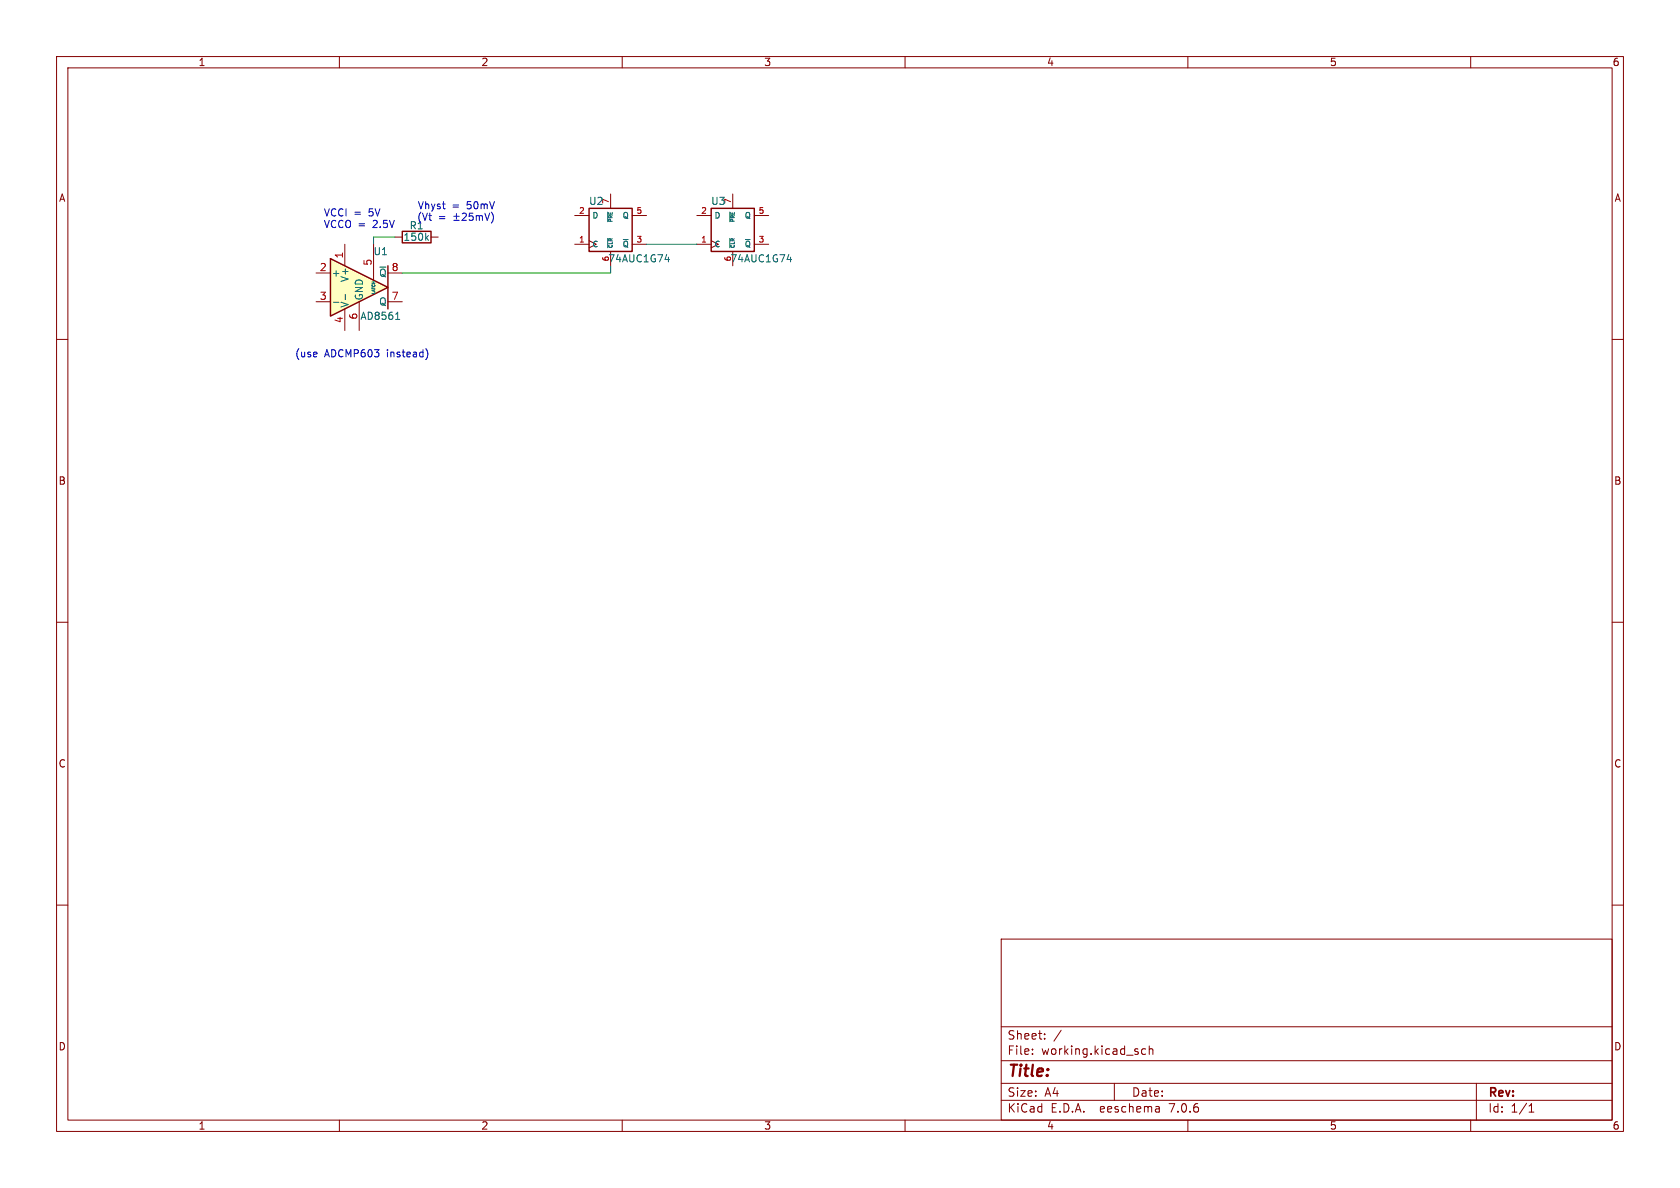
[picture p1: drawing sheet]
<svg xmlns="http://www.w3.org/2000/svg" width="297mm" height="210mm" viewBox="0 0 297 210" stroke-linecap="round" stroke-linejoin="round" font-family="sans-serif">
<g fill="none" stroke="#840000" stroke-width=".18">
<path d="M10 10h277v190h-277zM12 12h273v186h-273zM60 10v2M110 10v2M160 10v2M210 10v2M260 10v2M101.6 38.1h2.5M107.9 34.3v2.5M111.8 38.1h2.5M123.2 38.1h2.5M129.5 34.3v2.5"/>
<path d="M133.3 38.1h2.6M10 60h2M69.8 41.9h1.3M76.2 41.9h1.3M101.6 43.2h2.5M104.1 42.5l1.3 .7-1.3 .6M107.9 44.5v2.5M111.8 43.2h2.5M123.2 43.2h2.5M125.7 42.5l1.3 .7-1.3 .6M129.5 44.5v2.5M133.3 43.2h2.6"/>
<path d="M285 60h2M10 110h2M285 110h2M10 160h2M285 160h2M177 166h108v32h-108zM60 198v2M110 198v2M160 198v2M177 194.5h108M177 191.5h108M177 187.5h108"/>
<path d="M177 181.5h108M182.5 186.3v.1M182.5 185.5v.1M184.7 183.6v.1M184.7 182.8v.1M187.6 182.1l-1.3 2M197 191.5v3M202.5 185.5l-.4-.1-.3 .3v.4l.2 .2h.5M203.2 185.5l.2-.1 .3 .1 .1 .9M203.2 184.9v1.5M204.9 195.7l.1 .9M205 196.5l-.2 .1"/>
<path d="M205 196h-.2M210 198v2M260 198v2M261 191.5v6.5M270.3 196.6h.9M270.3 195.5l.4-.4v1.5"/>
</g>
<path d="M104.1 36.8h7.7v7.7h-7.7zM125.7 36.8h7.6v7.7h-7.6zM71.1 40.9h5.1v2h-5.1z" fill="none" stroke="#840000" stroke-width=".25"/>
<path d="M107.4 37.5v1.7M129 37.5v1.7M75.4 42l.3 .5M75.7 41.6l-.4 .5M107.4 42.1v1.7M110.2 42.3h.9M117.6 45.9h.8M118.2 45.5v.8M129 42.1v1.7M131.8 42.3h.8M139.2 45.9h.7M139.8 45.5v.8" fill="none" stroke="#006464" stroke-width=".18"/>
<path d="M58.4 45.7l10.2 5.1-10.2 5.1z" fill="#ffffc2"/>
<path d="M58.4 45.7l10.2 5.1-10.2 5.1zM68.6 47v7.6" fill="none" stroke="#840000" stroke-width=".25"/>
<path d="M55.9 48.3h2.5M55.9 53.3h2.5M61 43.2v3.8M61 54.6v3.8M63.5 53.3v5.1M66 43.2v6.3M68.6 48.3h2.5M68.6 53.3h2.5" fill="none" stroke="#840000" stroke-width=".18"/>
<path d="M58.9 53.4h1M61.1 52v1M69.9 56.5h.8M70.2 55.4l.1-.2v1.3" fill="none" stroke="#006464" stroke-width=".18"/>
<path d="M80.2 38.2h1M80.2 39h1M80.7 37.7v1M81.7 37.8l.5-.1 .2 .3-.7 1h.7M83 37.7l-.1 .6 .2-.1h.4l.2 .5-.3 .3-.5-.2M84.2 38.2l.4-.1 .1 .2M84.2 38.1v.9M84.7 38.3l.2-.2 .3 .1 .1 .8M84.7 38.3v.7M85.7 37.7l.4 1.3 .5-1.3M86.9 37.6a1.47 1.47 0 0 1 0 1.8M75.3 61.6a1.46 1.46 0 0 1 0 2" fill="none" stroke="#0000c2" stroke-width=".18"/>
<path d="M69.8 41.9h-3.8v1.3M107.9 47v1.3h-36.8M114.3 43.2h8.9" fill="none" stroke="#009600" stroke-width=".18"/>
<text font-size="2.8" fill="#840000" x="178" y="190.9">Title:</text>
<g font-size="2.1" fill="#840000">
<text x="178" y="184">Sheet:</text>
<text x="178" y="186.7">File:</text>
<text x="184.1" y="186.7">working.kicad_sch</text>
<text x="178" y="196.9">KiCad</text>
<text x="178" y="194.1">Size:</text>
<text x="184.7" y="194.1">A4</text>
<text x="185.7" y="196.9">E.D.A.</text>
<text x="194.6" y="196.9">eeschema</text>
<text x="200" y="194.1">Date:</text>
<text x="207" y="196.9">7.0.6</text>
<text x="263" y="194.3">Rev:</text>
<text x="263" y="196.9">Id:</text>
<text x="267.1" y="196.9">1/1</text>
</g>
<g font-size="1.8" fill="#840000">
<text x="35" y="11.9">1</text>
<text x="85" y="11.9">2</text>
<text x="135" y="11.9">3</text>
<text x="185" y="11.9">4</text>
<text x="235" y="11.9">5</text>
<text x="285" y="11.9">6</text>
<text x="10.3" y="35.9">A</text>
<text x="285.3" y="35.9">A</text>
<text x="10.3" y="85.9">B</text>
<text x="285.3" y="85.9">B</text>
<text x="10.3" y="135.9">C</text>
<text x="285.3" y="135.9">C</text>
<text x="10.3" y="185.9">D</text>
<text x="285.3" y="185.9">D</text>
<text x="35" y="199.9">1</text>
<text x="85" y="199.9">2</text>
<text x="135" y="199.9">3</text>
<text x="185" y="199.9">4</text>
<text x="235" y="199.9">5</text>
<text x="285" y="199.9">6</text>
</g>
<g font-size="1.8" fill="#0000c2">
<text x="57.1" y="38.3">VCCI =</text>
<text x="57.1" y="40.4">VCCO =</text>
<text x="65.3" y="38.3">5V</text>
<text x="66" y="40.4">2.5V</text>
<text x="72.3" y="40.7">R1</text>
<text x="73.6" y="39.1">(Vt</text>
<text x="73.8" y="37.1">Vhyst</text>
<text x="77.5" y="39.1">=</text>
<text x="79.9" y="37.1">=</text>
<text x="82.6" y="37.1">50mV</text>
<text x="52.1" y="63.3">(use</text>
<text x="57.4" y="63.3">ADCMP603</text>
<text x="68.5" y="63.3">instead)</text>
</g>
<g font-size="1.8" fill="#006464">
<text x="104" y="36.4">U2</text>
<text x="125.6" y="36.4">U3</text>
<text x="65.9" y="45.3">U1</text>
<text x="71.2" y="42.8">150k</text>
<text x="107.4" y="46.6">74AUC1G74</text>
<text x="129" y="46.6">74AUC1G74</text>
<text x="58.5" y="49.1">+</text>
<text x="61.8" y="50" transform="rotate(-90 61.8 50)">V+</text>
<text x="64.4" y="53.2" transform="rotate(-90 64.4 53.2)">GND</text>
<text x="66.9" y="49.1">~{Q}</text>
<text x="61.8" y="54.5" transform="rotate(-90 61.8 54.5)">V-</text>
<text x="63.6" y="56.7">AD8561</text>
<text x="66.9" y="54.2">Q</text>
</g>
<g font-size="1.8" fill="#a90000">
<text x="60.7" y="45.8" transform="rotate(-90 60.7 45.8)">1</text>
<text x="65.8" y="47.1" transform="rotate(-90 65.8 47.1)">5</text>
<text x="56.4" y="48">2</text>
<text x="56.4" y="53.1">3</text>
<text x="69.1" y="53.1">7</text>
<text x="69.1" y="48">8</text>
<text x="60.7" y="57.2" transform="rotate(-90 60.7 57.2)">4</text>
<text x="63.2" y="56.6" transform="rotate(-90 63.2 56.6)">6</text>
</g>
<g font-size="1.4" fill="#a90000">
<text x="102.3" y="37.8">2</text>
<text x="112.4" y="37.8">5</text>
<text x="123.8" y="37.8">2</text>
<text x="134" y="37.8">5</text>
<text x="102.3" y="42.9">1</text>
<text x="107.7" y="46.3" transform="rotate(-90 107.7 46.3)">6</text>
<text x="112.4" y="42.9">3</text>
<text x="123.8" y="42.9">1</text>
<text x="129.3" y="46.3" transform="rotate(-90 129.3 46.3)">6</text>
<text x="134" y="42.9">3</text>
</g>
<g font-size="1.4" fill="#006464">
<text x="104.6" y="38.8">D</text>
<text x="107.7" y="36.2" transform="rotate(-90 107.7 36.2)">7</text>
<text x="109.9" y="38.8">Q</text>
<text x="126.2" y="38.8">D</text>
<text x="129.3" y="36.2" transform="rotate(-90 129.3 36.2)">7</text>
<text x="131.5" y="38.8">Q</text>
<text x="104.6" y="43.9">C</text>
<text x="109.9" y="43.9">~{Q}</text>
<text x="126.2" y="43.9">C</text>
<text x="131.5" y="43.9">~{Q}</text>
</g>
<g font-size=".9" fill="#006464">
<text x="108.5" y="39.4" transform="rotate(-90 108.5 39.4)">~{PRE}</text>
<text x="130" y="39.4" transform="rotate(-90 130 39.4)">~{PRE}</text>
<text x="108.5" y="43.9" transform="rotate(-90 108.5 43.9)">~{CLR}</text>
<text x="130" y="43.9" transform="rotate(-90 130 43.9)">~{CLR}</text>
</g>
<text font-size=".7" fill="#006464" x="66.4" y="52.1" transform="rotate(-90 66.4 52.1)">LATCH</text>
</svg>
